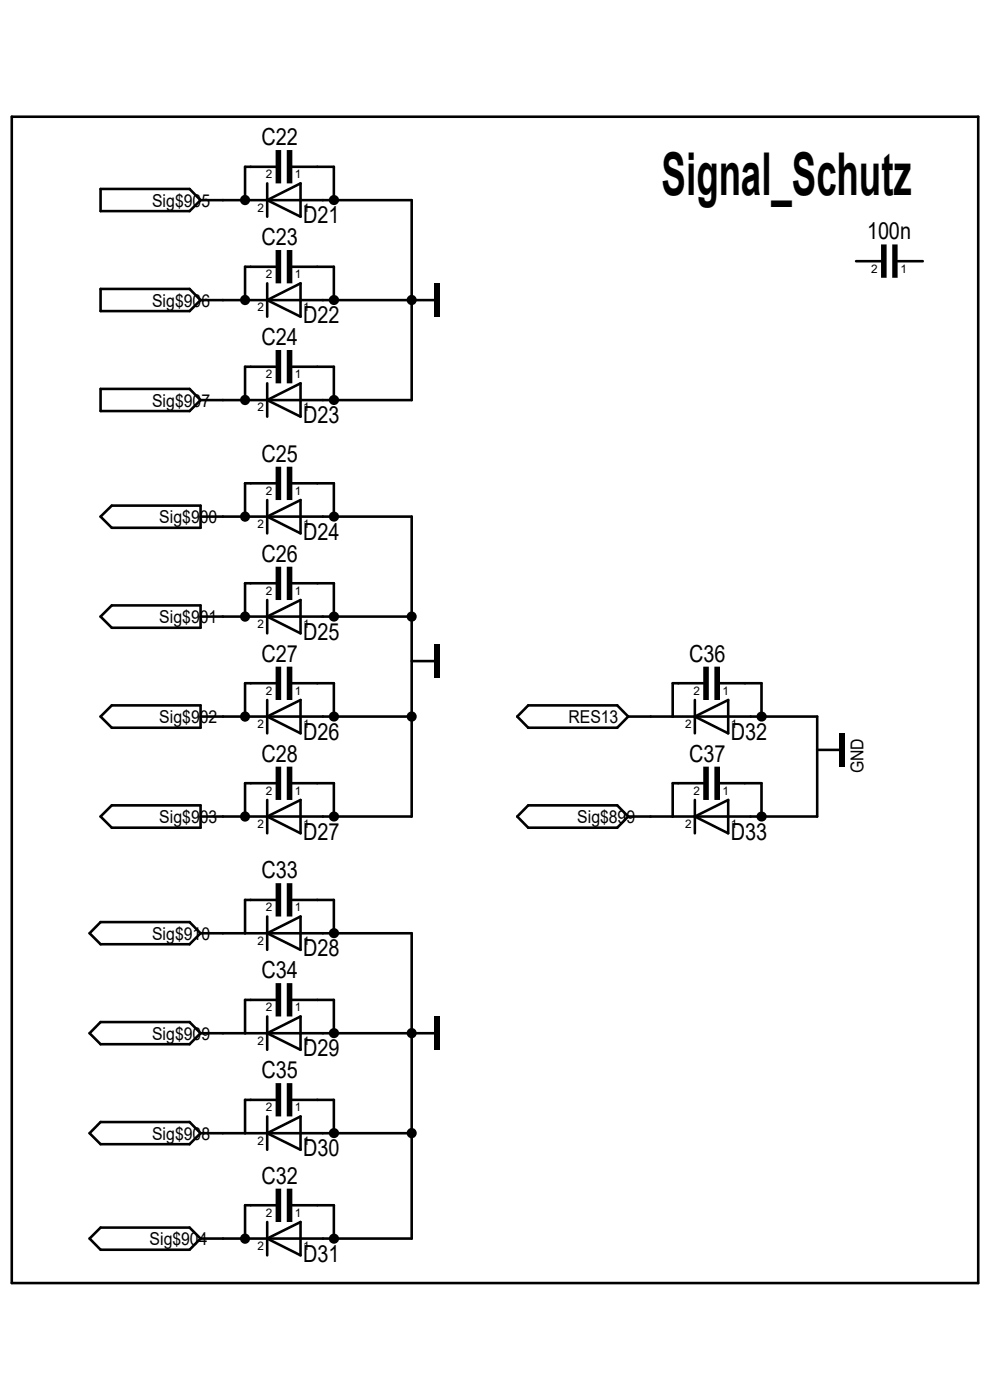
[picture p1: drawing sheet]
<svg xmlns="http://www.w3.org/2000/svg" width="210mm" height="297mm" viewBox="0 0 210 297" stroke-linecap="round" stroke-linejoin="round" font-family="sans-serif">
<g fill="none" stroke="#000" stroke-width=".55">
<path d="M2.5 24.8h205v247.4h-205zM56.7 38.9v7.1M58.5 35.4h-6.5v7.1M62 35.4h8.8v7.1M21.3 40.1h18.9l2.3 2.4-2.3 2.3h-18.9zM42.5 42.5h44.8v42.4h-44.8M56.7 42.5l7.1-3.6v7.1zM58.5 56.6h-6.5v7.1M62 56.6h8.8v7.1M181.6 55.4h5.3M190.4 55.4h5.3M21.3 61.3h18.9l2.3 2.4-2.3 2.3h-18.9z"/>
<path d="M42.5 63.7h49.5M56.7 60.1v7.1M56.7 63.7l7.1-3.6v7.1zM58.5 77.8h-6.5v7.1M62 77.8h8.8v7.1M21.3 82.5h18.9l2.3 2.4-2.3 2.3h-18.9zM56.7 81.3v7.1M56.7 84.9l7.1-3.6v7.1zM21.3 109.6l2.4-2.3h18.8v4.7h-18.8zM42.5 109.6h44.8v63.6h-44.8M56.7 106.1v7.1M56.7 109.6l7.1-3.5v7.1z"/>
<path d="M58.5 102.5h-6.5v7.1M62 102.5h8.8v7.1M21.3 130.8l2.4-2.4h18.8v4.8h-18.8zM42.5 130.8h44.8M56.7 127.3v7.1M56.7 130.8l7.1-3.5v7.1zM58.5 123.7h-6.5v7.1M62 123.7h8.8v7.1M23.7 149.6h18.8v4.8h-18.8l-2.4-2.4zM42.5 152h44.8M56.7 148.5v7.1M56.7 152l7.1-3.5v7.1z"/>
<path d="M58.5 144.9h-6.5v7.1M62 144.9h8.8v7.1M87.3 140.3h4.7M112.1 149.6h18.8l2.4 2.4-2.4 2.4h-18.8l-2.4-2.4zM133.3 152h40.1v21.2h-40.1M147.4 148.5v7.1M147.4 152l7.1-3.5v7.1zM149.2 144.9h-6.5v7.1M152.7 144.9h8.8v7.1M173.4 159.1h4.7M21.3 173.2l2.4-2.3h18.8v4.7h-18.8zM56.7 169.7v7.1"/>
<path d="M56.7 173.2l7.1-3.5v7.1zM58.5 166.2h-6.5v7M62 166.2h8.8v7M112.1 170.9h18.8l2.4 2.3-2.4 2.4h-18.8l-2.4-2.4zM147.4 169.7v7.1M147.4 173.2l7.1-3.5v7.1zM149.2 166.2h-6.5v7M152.7 166.2h8.8v7M21.3 195.6h18.9l2.3 2.4-2.3 2.3h-18.9l-2.3-2.3zM42.5 198h44.8v64.8h-44.8M56.7 194.4v7.1M56.7 198l7.1-3.6v7.1z"/>
<path d="M58.5 190.9h-6.5v7.1M62 190.9h8.8v7.1M21.3 216.8h18.9l2.3 2.4-2.3 2.3h-18.9l-2.3-2.3zM42.5 219.2h49.5M56.7 215.6v7.1M56.7 219.2l7.1-3.6v7.1zM58.5 212.1h-6.5v7.1M62 212.1h8.8v7.1M21.3 238h18.9l2.3 2.4-2.3 2.3h-18.9l-2.3-2.3zM56.7 236.9v7M58.5 233.3h-6.5v7.1M62 233.3h8.8v7.1"/>
<path d="M42.5 240.4h44.8M56.7 259.2v7.1M56.7 240.4l7.1-3.5v7zM58.5 255.7h-6.5v7.1M62 255.7h8.8v7.1M19 262.8l2.3-2.4h18.9l2.3 2.4-2.3 2.3h-18.9zM56.7 262.8l7.1-3.6v7.1z"/>
</g>
<g fill="#000">
<path d="M58.5 31.8h1.1v7.1h-1.1zM60.8 31.8h1.2v7.1h-1.2z" fill-rule="evenodd"/>
<path d="M58.5 53h1.1v7.1h-1.1zM60.8 53h1.2v7.1h-1.2z" fill-rule="evenodd"/>
<path d="M186.9 51.9h1.2v7h-1.2zM189.3 51.9h1.1v7h-1.1z" fill-rule="evenodd"/>
<path d="M58.5 74.3h1.1v7h-1.1zM60.8 74.3h1.2v7h-1.2z" fill-rule="evenodd"/>
<path d="M92 60.1h1.2v7.1h-1.2z" fill-rule="evenodd"/>
<path d="M58.5 99h1.1v7.1h-1.1zM60.8 99h1.2v7.1h-1.2z" fill-rule="evenodd"/>
<path d="M58.5 120.2h1.1v7.1h-1.1zM60.8 120.2h1.2v7.1h-1.2z" fill-rule="evenodd"/>
<path d="M58.5 141.4h1.1v7.1h-1.1zM60.8 141.4h1.2v7.1h-1.2z" fill-rule="evenodd"/>
<path d="M92 136.7h1.2v7.1h-1.2z" fill-rule="evenodd"/>
<path d="M149.2 141.4h1.2v7.1h-1.2zM151.6 141.4h1.1v7.1h-1.1z" fill-rule="evenodd"/>
<path d="M58.5 162.6h1.1v7.1h-1.1zM60.8 162.6h1.2v7.1h-1.2z" fill-rule="evenodd"/>
<path d="M149.2 162.6h1.2v7.1h-1.2zM151.6 162.6h1.1v7.1h-1.1z" fill-rule="evenodd"/>
<path d="M178.1 155.6h1.1v7h-1.1z" fill-rule="evenodd"/>
<path d="M58.5 187.4h1.1v7h-1.1zM60.8 187.4h1.2v7h-1.2z" fill-rule="evenodd"/>
<path d="M58.5 208.6h1.1v7h-1.1zM60.8 208.6h1.2v7h-1.2z" fill-rule="evenodd"/>
<path d="M58.5 229.8h1.1v7.1h-1.1zM60.8 229.8h1.2v7.1h-1.2z" fill-rule="evenodd"/>
<path d="M92 215.6h1.2v7.1h-1.2z" fill-rule="evenodd"/>
<path d="M58.5 252.2h1.1v7h-1.1zM60.8 252.2h1.2v7h-1.2z" fill-rule="evenodd"/>
<circle cx="52" cy="42.4" r="1.08"/>
<circle cx="70.9" cy="42.4" r="1.08"/>
<circle cx="52" cy="63.6" r="1.08"/>
<circle cx="70.9" cy="63.7" r="1.08"/>
<circle cx="87.3" cy="63.6" r="1.08"/>
<circle cx="52" cy="84.9" r="1.08"/>
<circle cx="70.9" cy="84.9" r="1.08"/>
<circle cx="52" cy="109.6" r="1.08"/>
<circle cx="70.9" cy="109.6" r="1.08"/>
<circle cx="52" cy="130.8" r="1.08"/>
<circle cx="70.9" cy="130.8" r="1.08"/>
<circle cx="87.3" cy="130.8" r="1.08"/>
<circle cx="52" cy="152" r="1.08"/>
<circle cx="70.9" cy="152" r="1.08"/>
<circle cx="87.3" cy="152" r="1.08"/>
<circle cx="161.6" cy="152" r="1.08"/>
<circle cx="52" cy="173.2" r="1.08"/>
<circle cx="70.9" cy="173.2" r="1.08"/>
<circle cx="161.6" cy="173.2" r="1.08"/>
<circle cx="70.9" cy="198" r="1.08"/>
<circle cx="70.9" cy="219.2" r="1.08"/>
<circle cx="87.3" cy="219.2" r="1.08"/>
<circle cx="70.9" cy="240.4" r="1.08"/>
<circle cx="87.3" cy="240.4" r="1.08"/>
<circle cx="52" cy="262.8" r="1.08"/>
<circle cx="70.9" cy="262.8" r="1.08"/>
</g>
<text font-size="12.5" x="140.3" y="41.3">Signal_Schutz</text>
<g font-size="5">
<text x="55.5" y="30.9">C22</text>
<text x="64.3" y="47.3">D21</text>
<text x="55.5" y="52.1">C23</text>
<text x="183.9" y="50.7">100n</text>
<text x="64.3" y="68.5">D22</text>
<text x="55.5" y="73.3">C24</text>
<text x="64.3" y="89.7">D23</text>
<text x="55.5" y="98">C25</text>
<text x="55.5" y="119.2">C26</text>
<text x="64.3" y="114.5">D24</text>
<text x="64.3" y="135.7">D25</text>
<text x="55.5" y="140.4">C27</text>
<text x="146.2" y="140.4">C36</text>
<text x="55.5" y="161.6">C28</text>
<text x="64.3" y="156.9">D26</text>
<text x="146.2" y="161.6">C37</text>
<text x="155" y="156.9">D32</text>
<text x="64.3" y="178.1">D27</text>
<text x="155" y="178.1">D33</text>
<text x="55.5" y="186.4">C33</text>
<text x="64.3" y="202.9">D28</text>
<text x="55.5" y="207.6">C34</text>
<text x="64.3" y="224.1">D29</text>
<text x="55.5" y="228.8">C35</text>
<text x="64.3" y="245.3">D30</text>
<text x="55.5" y="251.2">C32</text>
<text x="64.3" y="267.7">D31</text>
</g>
<g font-size="3.8">
<text x="32.3" y="43.9">Sig$905</text>
<text x="32.3" y="65.1">Sig$906</text>
<text x="32.3" y="86.3">Sig$907</text>
<text x="33.8" y="111">Sig$900</text>
<text x="33.8" y="132.2">Sig$901</text>
<text x="33.8" y="153.4">Sig$902</text>
<text x="120.6" y="153.4">RES13</text>
<text x="183.2" y="164" transform="rotate(-90 183.2 164)">GND</text>
<text x="33.8" y="174.6">Sig$903</text>
<text x="122.4" y="174.6">Sig$899</text>
<text x="32.3" y="199.3">Sig$910</text>
<text x="32.3" y="220.6">Sig$909</text>
<text x="32.3" y="241.8">Sig$908</text>
<text x="31.7" y="264.2">Sig$904</text>
</g>
<g font-size="2.5">
<text x="56.4" y="37.8">2</text>
<text x="62.6" y="37.8">1</text>
<text x="54.7" y="44.9">2</text>
<text x="64.3" y="44.9">1</text>
<text x="56.4" y="59">2</text>
<text x="62.6" y="59">1</text>
<text x="184.8" y="57.8">2</text>
<text x="191" y="57.8">1</text>
<text x="54.7" y="66.1">2</text>
<text x="64.3" y="66.1">1</text>
<text x="56.4" y="80.2">2</text>
<text x="62.6" y="80.2">1</text>
<text x="54.7" y="87.3">2</text>
<text x="64.3" y="87.3">1</text>
<text x="56.4" y="104.9">2</text>
<text x="62.6" y="104.9">1</text>
<text x="54.7" y="112">2</text>
<text x="64.3" y="112">1</text>
<text x="56.4" y="126.2">2</text>
<text x="62.6" y="126.2">1</text>
<text x="54.7" y="133.2">2</text>
<text x="64.3" y="133.2">1</text>
<text x="56.4" y="147.4">2</text>
<text x="62.6" y="147.4">1</text>
<text x="147.1" y="147.4">2</text>
<text x="153.3" y="147.4">1</text>
<text x="54.7" y="154.4">2</text>
<text x="64.3" y="154.4">1</text>
<text x="145.4" y="154.4">2</text>
<text x="155.1" y="154.4">1</text>
<text x="56.4" y="168.6">2</text>
<text x="62.6" y="168.6">1</text>
<text x="147.1" y="168.6">2</text>
<text x="153.3" y="168.6">1</text>
<text x="54.7" y="175.6">2</text>
<text x="64.3" y="175.6">1</text>
<text x="145.4" y="175.6">2</text>
<text x="155.1" y="175.6">1</text>
<text x="56.4" y="193.3">2</text>
<text x="62.6" y="193.3">1</text>
<text x="54.7" y="200.4">2</text>
<text x="64.3" y="200.4">1</text>
<text x="56.4" y="214.5">2</text>
<text x="62.6" y="214.5">1</text>
<text x="54.7" y="221.6">2</text>
<text x="64.3" y="221.6">1</text>
<text x="56.4" y="235.8">2</text>
<text x="62.6" y="235.8">1</text>
<text x="54.7" y="242.8">2</text>
<text x="64.3" y="242.8">1</text>
<text x="56.4" y="258.1">2</text>
<text x="62.6" y="258.1">1</text>
<text x="54.7" y="265.2">2</text>
<text x="64.3" y="265.2">1</text>
</g>
</svg>
